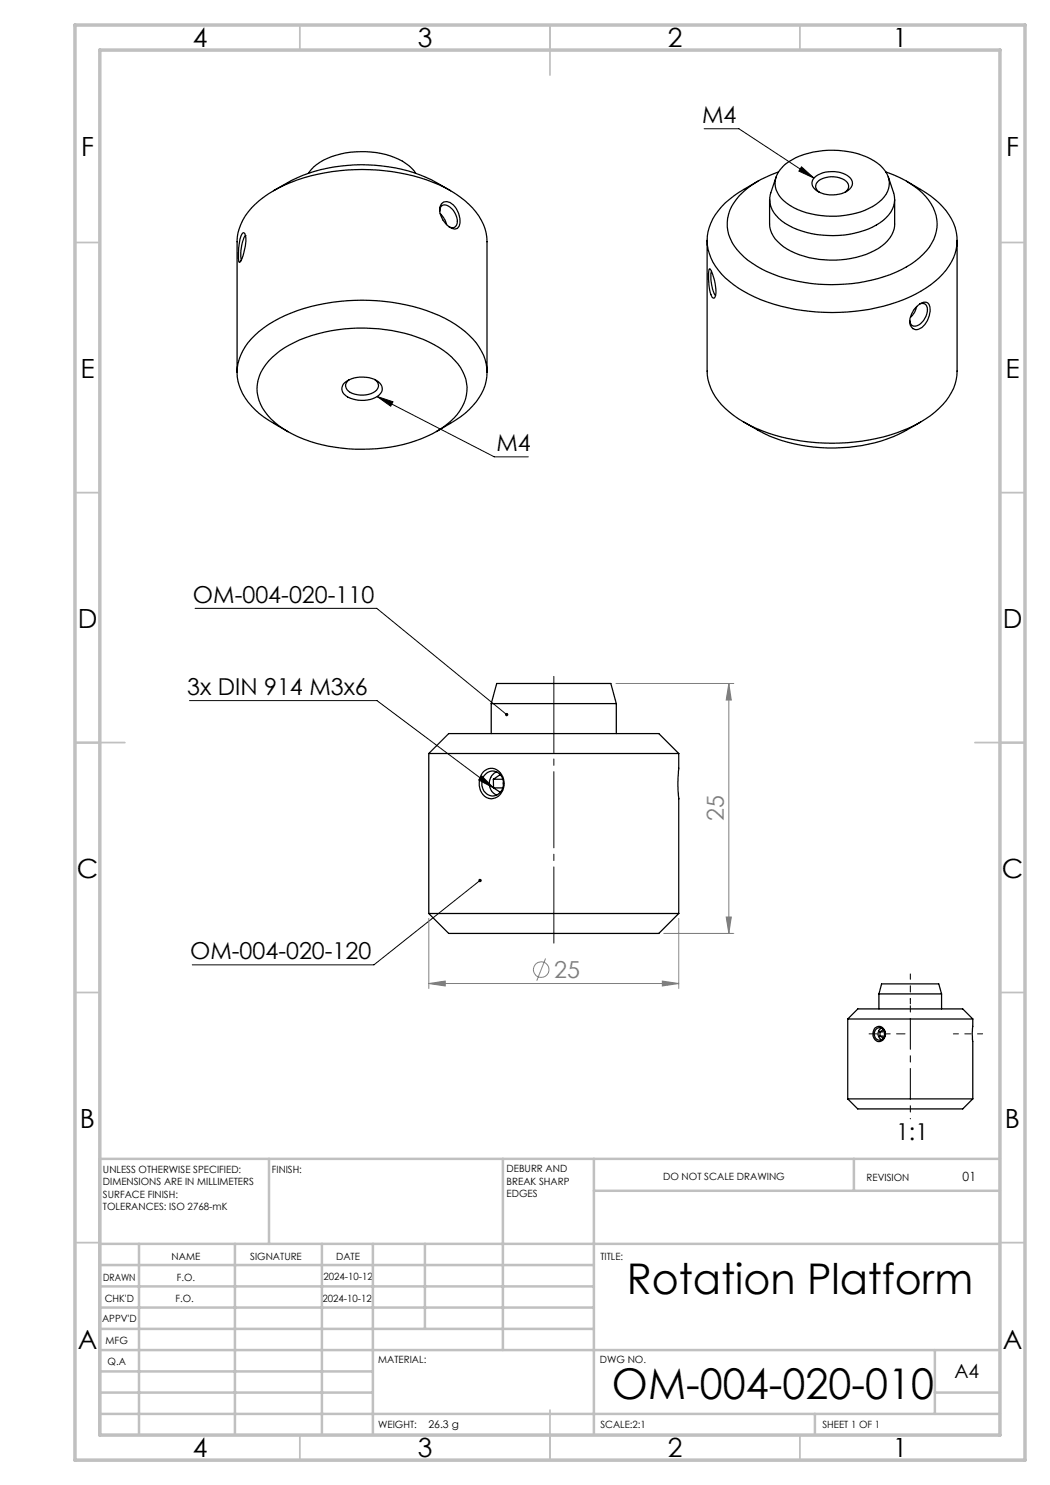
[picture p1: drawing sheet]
<svg xmlns="http://www.w3.org/2000/svg" width="210mm" height="297mm" viewBox="0 0 210 297" stroke-linecap="round" stroke-linejoin="round" font-family="sans-serif">
<g fill="none" stroke="#000" stroke-width=".25">
<path d="M54.7 38.1a32.8 32.8 0 0 1 35.4 0M61.7 34.7a10.1 10.1 0 0 1 6.5-3.9 17.2 17.2 0 0 1 13 1.9 6.6 6.6 0 0 1 1.9 2M90.1 38.1a39 39 0 0 0-26.6-3.2 25.4 25.4 0 0 0-13.2 6.7 10.3 10.3 0 0 0-2.9 6.8v26.1M90.1 38.1a13.9 13.9 0 0 1 7.1 8.5l.2 1.8v26.1M151.6 36.2a25.7 25.7 0 0 0-7.3 5.2 9.3 9.3 0 0 0 0 13.4 25.4 25.4 0 0 0 13.3 6.8 40 40 0 0 0 25.4-2.7 15.3 15.3 0 0 0 8-8.2 9.3 9.3 0 0 0-2.4-9.3l-1.6-1.5a35.2 35.2 0 0 0-5.7-3.7M153.9 39.9v4.9a6.1 6.1 0 0 0 3.5 5 19.4 19.4 0 0 0 18.2-.1 6.2 6.2 0 0 0 3.3-4.9v-4.9M155.2 35.4l-1 3.2a5.1 5.1 0 0 0 2.2 5.6 18.9 18.9 0 0 0 16.3 1.9 8.7 8.7 0 0 0 6-4.9 4.3 4.3 0 0 0 0-2.6l-1-3.2M155.7 34.4a16.5 16.5 0 0 0-9.4 6.9 7.8 7.8 0 0 0 1.8 9.4 22.3 22.3 0 0 0 12.7 5.8 32.2 32.2 0 0 0 20.5-3.1 11 11 0 0 0 6.1-7.9 9.1 9.1 0 0 0-4.5-8.2l-2.9-1.7-2.8-1.2M156.5 33.4a14.3 14.3 0 0 1 10.2-3.3 13.9 13.9 0 0 1 9.9 3.6 4.4 4.4 0 0 1-.8 6.7 15.9 15.9 0 0 1-11.7 2.7 12.1 12.1 0 0 1-8.3-4 4.3 4.3 0 0 1 .7-5.7zM162.8 35.6a5.8 5.8 0 0 1 7.3 .1 1.7 1.7 0 0 1-.8 2.6 5.8 5.8 0 0 1-6.6-.7 1.45 1.45 0 0 1 .1-2zM163.9 38.4a1.36 1.36 0 0 1-.8-1.2 1.36 1.36 0 0 1 .8-1.2 4.8 4.8 0 0 1 5.6 .5 1.3 1.3 0 0 1-.5 1.9M48.5 46.7l.4-.1 .2 .5a9 9 0 0 1-1.2 5.4h-.1a10.9 10.9 0 0 1 .7-5.8z"/>
<path d="M49.2 47.1h-.1a5.8 5.8 0 0 0-.9 3.9l.1 .9M87.9 42.3a1.06 1.06 0 0 1 .5-1.2 1.06 1.06 0 0 1 1.3 .1 3.6 3.6 0 0 1 1.6 3.8 1 1 0 0 1-1.6 .3M88.1 42.8l.7 .8 .5 1.3M88.3 40.7a1.7 1.7 0 0 1 2.7 .6 4.5 4.5 0 0 1 .8 4l-.3 .4a2.11 2.11 0 0 1-2.4-1 3.4 3.4 0 0 1-.8-4zM141.4 48.1v26.1a11.2 11.2 0 0 0 5.4 8.9 33.7 33.7 0 0 0 19.6 5.5 34.3 34.3 0 0 0 19.7-5.5 11.6 11.6 0 0 0 5.3-8.9v-26.1M141.9 53.8a7.6 7.6 0 0 1 1.3 3.9v.4a1.26 1.26 0 0 1-.5 1.6 5.1 5.1 0 0 1-1-3.3v-1.8zM142.3 54.3a7.2 7.2 0 0 0 .8 4.8M54.4 71.5a23.5 23.5 0 0 1 13-5.5 31.7 31.7 0 0 1 20.3 3.5 10.5 10.5 0 0 1 5.7 7.9 9.3 9.3 0 0 1-4.1 7.5 27.9 27.9 0 0 1-16.7 4.9 28.2 28.2 0 0 1-16.9-4.7 9.2 9.2 0 0 1-4.2-8.3 8.8 8.8 0 0 1 2.9-5.3zM68.7 76.8a5.7 5.7 0 0 1 7.3-.1 1.61 1.61 0 0 1-.5 2.6 6 6 0 0 1-6.7-.5 1.55 1.55 0 0 1-.1-2zM69.9 75.9a1.38 1.38 0 0 0-.8 1.4 1.38 1.38 0 0 0 1 1.2 5 5 0 0 0 5.2-.5 1.3 1.3 0 0 0-.3-2.1M183.3 61.3l-.3 1-.9 1.2M183.4 61.3a1.8 1.8 0 0 1 2.1-.7l.2 .2a4 4 0 0 1-1.9 5 1.3 1.3 0 0 1-1.8-1.2 4.5 4.5 0 0 1 1.4-3.3z"/>
<path d="M183.9 60.8a1.05 1.05 0 0 1 1.2 0 1.05 1.05 0 0 1 .4 1.1 3.5 3.5 0 0 1-2.4 3.3 .98 .98 0 0 1-1.1-1M54.7 84.7l2.9 1.6M54.8 84.7a12.9 12.9 0 0 1-7.4-9.4 10.5 10.5 0 0 1 4.4-9 31.4 31.4 0 0 1 17.6-6.2 38.2 38.2 0 0 1 20.7 4.2 14.5 14.5 0 0 1 6.9 7.6 9.3 9.3 0 0 1-2.5 9.3 16.3 16.3 0 0 1-4.4 3.5l-2.8 1.6M148.8 84.4a32.9 32.9 0 0 0 28.7 3.4l3.3-1.5 3.3-1.9M85.8 150.7h49.9M85.8 150.7l3.9-4h42.1l3.9 4M85.8 150.7v32M96.7 154.3a2.33 2.33 0 0 1 3.9 1.2 3.1 3.1 0 0 1-2.4 4.3 3.1 3.1 0 0 1-2-4.7zM97 154.9a2.13 2.13 0 0 1 2.5-.4 2.13 2.13 0 0 1 1.2 2.2 2.18 2.18 0 0 1-2.2 2.5 2.18 2.18 0 0 1-2.1-2.5l.2-1.1zM98.2 140.7h25.1M98.2 140.7l1.1-4h22.9l1.1 4M98.2 140.7v6"/>
<path d="M98.7 155.9v1.7M98.7 155.9h1.9M98.7 157.6l1.3 .8 .2-.1M98.7 157.6h1.8M99.3 154.4a2.57 2.57 0 0 0-1.4 2.3 2.57 2.57 0 0 0 1.4 2.3M100.2 155.1l-.2-.1-1.3 .9M100.7 156.4v.5M123.3 140.7v6M135.7 150.7v3a25.9 25.9 0 0 0 0 6.1v22.9M85.8 182.7l3.9 4h42.1l3.9-4M85.8 182.7h49.9M175.8 198.8h12.5"/>
<path d="M175.8 198.8l.5-2h11.4l.6 2M175.8 198.8v3M188.3 198.8v3M169.5 203.8h25.1M169.5 203.8l2.1-2h20.9l2.1 2M169.5 219.8l2.1 2h20.9l2.1-2M169.5 219.8h25.1M169.5 203.8v16M175 205.6a1.37 1.37 0 0 1 1.8 .1 1.37 1.37 0 0 1 .2 1.8 1.21 1.21 0 0 1-1.5 .8 1.21 1.21 0 0 1-.9-1.3l.1-.8zM175.2 205.9a1.13 1.13 0 0 1 1.5 0 1.13 1.13 0 0 1 .2 1.5 1.11 1.11 0 0 1-1.6 .4 1.11 1.11 0 0 1-.3-1.6zM176 207.2l.8 .4M176 206.4v.8"/>
<path d="M176 207.2h1M176 206.4h1M176.4 205.6a1.28 1.28 0 0 0-.8 1.2 1.28 1.28 0 0 0 .8 1.2M176.8 206l-.1-.1-.7 .5M177 206.7v.2M194.6 203.8l-.1 2.6 .1 13.4"/>
</g>
<g fill="none" stroke="#808080" stroke-width=".2">
<path d="M123.2 136.7h23.6M145.8 136.7l.5 3.3h-1.1zM145.8 136.7v50M85.8 196.7l3.2-.5v1zM85.8 183.7v14M85.8 196.7h49.9M109.1 191.7l-1.7 4.4M132.5 196.2l3.2 .5-3.2 .5zM132.8 186.7h14M135.7 183.7v14M145.2 183.4h1.1l-.5 3.3z"/>
<circle cx="108.2" cy="193.9" r="1.56"/>
</g>
<path d="M140.8 25.7h7l15 9.9M160.3 33.4l2.5 2.2-3-1.4zM75.4 79.3l3.2 1.1-.5 .8zM75.4 79.3l23.4 12.1h6.9M39 121.7h36.4l25.9 21.2M37.9 140.1h37.5l23.3 17.5M96.3 155.2l2.4 2.4-3-1.6zM96 176.1l-21.2 16.9h-36.3" fill="none" stroke="#000" stroke-width=".2"/>
<path d="M110.8 189.2v-54.5" fill="none" stroke="#000" stroke-width=".2" stroke-dasharray="15.2 1.3 1.3 1.3" stroke-dashoffset="-.6"/>
<path d="M182.1 203.8v16" fill="none" stroke="#000" stroke-width=".2" stroke-dasharray="15.2 1.3 1.3 1.3" stroke-dashoffset="9.1"/>
<path d="M182.1 219.8v4M182.1 203.8v-4" fill="none" stroke="#000" stroke-width=".2" stroke-dasharray="15.2 1.3 1.3 1.3" stroke-dashoffset="15.1"/>
<path d="M196.5 206.8h-5.8" fill="none" stroke="#000" stroke-width=".2" stroke-dasharray="15.2 1.3 1.3 1.3" stroke-dashoffset="14.2"/>
<path d="M181 206.8h-7.2" fill="none" stroke="#000" stroke-width=".2" stroke-dasharray="15.2 1.3 1.3 1.3" stroke-dashoffset="13.6"/>
<path d="M182.1 200.8v-6" fill="none" stroke="#000" stroke-width=".2" stroke-dasharray="15.2 1.3 1.3 1.3" stroke-dashoffset="14.1"/>
<g fill="none" stroke="#c0c0c0" stroke-width=".35">
<path d="M60 5v5M110 5v10M160 5v5M15 48.5h5M200 48.5h5M15 98.5h5M200 98.5h5M15 148.5h10M195 148.5h10M15 198.5h5M200 198.5h5M15 248.5h5"/>
<path d="M200 248.5h5M60 287v5M110 282v10M160 287v5"/>
</g>
<g fill="none" stroke="#c0c0c0" stroke-width=".5">
<path d="M53.8 231.8v17M100.6 231.8v38.2M118.8 231.8v55.2M118.8 238.2h81.2M170.8 231.8v6.4M200 231.8h-180v55.2M20 248.8h180M20 257.3h98.8M20 253h98.8M27.8 248.8v38.2M47 248.8v38.2M64.4 248.8v38.2"/>
<path d="M74.6 248.8v38.2M85 248.8v17M20 265.8h98.8M20 261.5h98.8M20 278.5h54.6M20 274.3h54.6M20 270h180M187 278.5h13M187 270v12.8M20 282.8h180M163 282.8v4.2"/>
</g>
<path d="M15 5h190v287h-190zM20 10h180v277h-180z" fill="none" stroke="#c0c0c0" stroke-width=".7"/>
<path d="M160.3 33.4l2.5 2.2-3-1.4zM75.4 79.3l3.2 1.1-.5 .8zM101.1 142.7a.34 .34 0 0 0 0 .5 .34 .34 0 0 0 .5-.1l-.3-.2 .3 .1a.33 .33 0 0 0-.1-.4 .33 .33 0 0 0-.4 .1zM95.8 175.8a.34 .34 0 0 0-.1 .5 .34 .34 0 0 0 .5 .1 .34 .34 0 0 0 .1-.5l-.3 .2 .3-.2zM96.3 155.2l2.4 2.4-3-1.6z" fill="#000"/>
<g fill="#808080">
<path d="M85.8 196.7l3.2-.5v1zM132.5 196.2l3.2 .5-3.2 .5z"/>
<path d="M145.8 136.7l.5 3.3h-1.1zM145.2 183.4h1.1l-.5 3.3z"/>
</g>
<g font-size="8.5">
<text x="125.4" y="258.8">Rotation Platform</text>
<text x="122.4" y="279.7">OM-004-020-010</text>
</g>
<g font-size="5.3">
<text x="38.5" y="9.5">4</text>
<text x="83.5" y="9.5">3</text>
<text x="133.6" y="9.5">2</text>
<text x="178.6" y="9.5">1</text>
<text x="16.2" y="31.3">F</text>
<text x="201.2" y="31.3">F</text>
<text x="16.1" y="75.5">E</text>
<text x="201.1" y="75.5">E</text>
<text x="15.5" y="125.5">D</text>
<text x="200.5" y="125.5">D</text>
<text x="15.4" y="175.5">C</text>
<text x="200.4" y="175.5">C</text>
<text x="16" y="225.5">B</text>
<text x="201" y="225.5">B</text>
<text x="15.5" y="269.8">A</text>
<text x="200.5" y="269.8">A</text>
<text x="38.5" y="291.5">4</text>
<text x="83.5" y="291.5">3</text>
<text x="133.6" y="291.5">2</text>
<text x="178.6" y="291.5">1</text>
</g>
<g font-size="4.7">
<text x="140.4" y="24.7">M4</text>
<text x="99.3" y="90.3">M4</text>
<text x="38.6" y="120.6">OM-004-020-110</text>
<text x="37.4" y="139">3x DIN 914 M3x6</text>
<text x="38" y="191.9">OM-004-020-120</text>
<text x="179.2" y="227.9">1:1</text>
</g>
<g font-size="4.7" fill="#808080">
<text x="144.8" y="164.3" transform="rotate(-90 144.8 164.3)">25</text>
<text x="110.8" y="195.6">25</text>
</g>
<text font-size="3.9" x="190.9" y="275.5">A4</text>
<text font-size="2.5" x="192.5" y="236.1">01</text>
<text font-size="2.1" x="85.7" y="285.6">26.3 g</text>
<g font-size="2">
<text x="20.6" y="234.6">UNLESS OTHERWISE SPECIFIED:</text>
<text x="20.6" y="237.1">DIMENSIONS ARE IN MILLIMETERS</text>
<text x="20.6" y="239.6">SURFACE FINISH:</text>
<text x="54.4" y="234.6">FINISH:</text>
<text x="101.3" y="234.5">DEBURR AND</text>
<text x="101.3" y="237">BREAK SHARP</text>
<text x="101.3" y="239.5">EDGES</text>
<text x="132.6" y="236">DO NOT SCALE DRAWING</text>
<text x="173.3" y="236.2">REVISION</text>
<text x="20.6" y="242.1">TOLERANCES: ISO 2768-mK</text>
<text x="34.3" y="252">NAME</text>
<text x="50" y="251.9">SIGNATURE</text>
<text x="67.2" y="251.9">DATE</text>
<text x="120.1" y="251.9">TITLE:</text>
<text x="20.6" y="256.1">DRAWN</text>
<text x="35.3" y="256.1">F.O.</text>
<text x="64.7" y="255.9">2024-10-12</text>
<text x="20.9" y="260.3">CHK'D</text>
<text x="35.1" y="260.3">F.O.</text>
<text x="64.5" y="260.3">2024-10-12</text>
<text x="20.4" y="264.4">APPV'D</text>
<text x="21.1" y="268.8">MFG</text>
<text x="21.5" y="273">Q.A</text>
<text x="75.6" y="272.5">MATERIAL:</text>
<text x="120" y="272.5">DWG NO.</text>
<text x="75.6" y="285.5">WEIGHT:</text>
<text x="120.1" y="285.6">SCALE:2:1</text>
<text x="164.5" y="285.6">SHEET 1 OF 1</text>
</g>
</svg>
